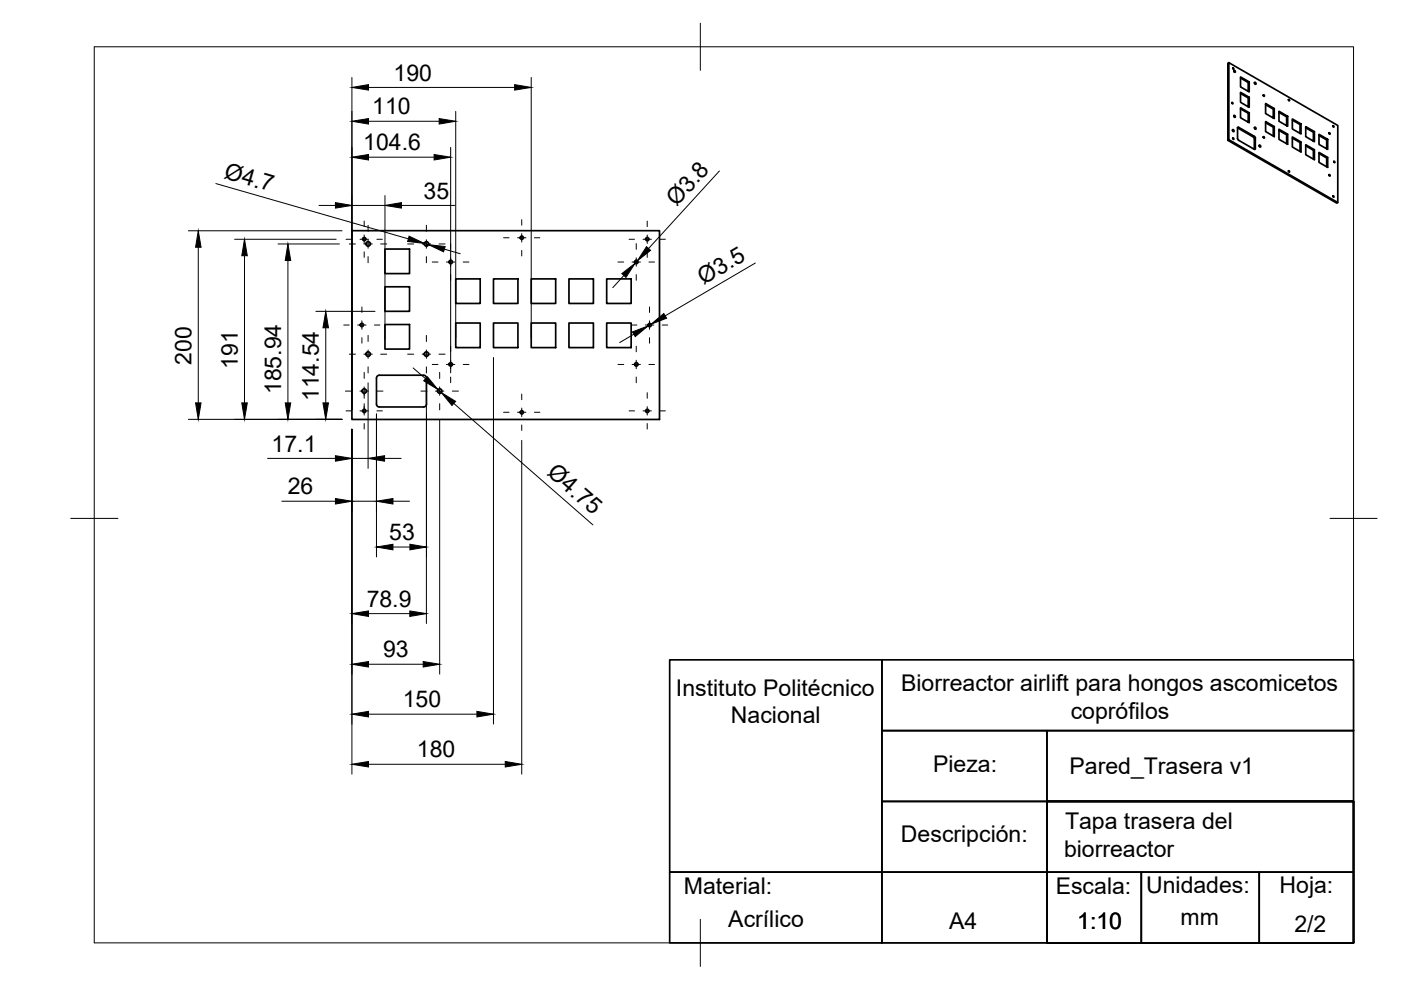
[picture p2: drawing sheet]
<svg xmlns="http://www.w3.org/2000/svg" width="297mm" height="210mm" viewBox="0 0 297 210" stroke-linecap="round" stroke-linejoin="round" font-family="sans-serif">
<!-- layer: Visible -->
<g fill="none" stroke="#000" stroke-width=".36">
<path d="M260.5 13.3l-.2 .1v16.4l.2-.2v-16.3l23.1 13.3v16.3l-.2 .2-23.1-13.3M261.4 14.4l.2 .3zM261.6 15.1l.1 .2M261.6 14.9l.3 .1v.3l-.3-.1zM263 19.8l1.6 1M263 16.5l1.6 1M264.9 17.4l-1.9-1.1v2.1l1.9 1.1v-2.1l-.3 .1v1.9M266 17.6l.1 .2M266 17.4l.3 .2v.3l-.3-.2zM260.5 29.6l23.1 13.3M261.2 21.7l.2 .3zM261.3 27.7l.1 .1"/>
<path d="M261.4 27.5l.2 .1v.3l-.2-.1zM261.4 29.2l.2 .4zM261.6 24.6l.1 .2M261.6 24.5l.3 .1v.3l-.3-.2zM262.4 27.1l.1 2.5 3.4 2.1M262.4 27.1l3.3 1.9M262.4 27.1l.2-.1 3.3 1.9 .3 .4M263 23.1l1.6 .9M264.9 20.6l-1.9-1v2.1l1.9 1.1v-2.2l-.3 .2v1.8M264.9 23.9l-1.9-1v2.1l1.9 1v-2.1l-.3 .1v1.9M265.7 29l.2 .4M265.9 29.4v2.3"/>
<path d="M266 27.2l.1 .1M266 27l.3 .1v.3l-.3-.1zM266.1 29.3v2.2M266.2 31.5l-.3 .1M267 30.9l.1 .2M267 30.8l.3 .1v.3l-.3-.2zM267.9 20.1l.2 .1-.1 .2-.1-.1zM267.9 29l.2 .1-.1 .2-.1-.1zM268.3 26l1.7 1 .2-.2v2.2l-1.9-1.1v-2.1l1.9 1M268.3 22.2l1.7 .9M270 27v1.8M270.2 23l-1.9-1.1v2.2l1.9 1v-2.1l-.2 .1v1.9"/>
<path d="M271.2 27.7l1.6 .9 .2-.1v2.1l-1.8-1.1v-2.1l1.8 1.1M271.2 23.8l1.6 1M272.8 28.6v1.9M273 24.7l-1.8-1.1v2.1l1.8 1.1v-2.1l-.2 .1v1.8M273.2 36.2l.2 .3zM273.2 21.1l.2 .3zM274 29.3l1.6 .9 .2-.1v2.1l-1.8-1v-2.2l1.8 1.1M274 25.5l1.6 .9M275.6 30.2v1.9M275.8 26.3l-1.8-1.1v2.1l1.8 1.1v-2.1l-.2 .1v1.9M276.8 30.9l1.7 1 .2-.2v2.2l-1.9-1.1v-2.1l1.9 1M276.8 27.1l1.7 .9"/>
<path d="M278.5 31.9v1.8M278.7 27.9l-1.9-1v2.1l1.9 1v-2.1l-.2 .1v1.9M279.7 32.5l1.6 1 .2-.1v2.1l-1.8-1.1v-2.1l1.8 1.1M279.7 28.7l1.6 1M281.3 33.5v1.9M281.5 29.5l-1.8-1v2.1l1.8 1.1v-2.2l-.2 .2v1.9M281.8 37l.2 .1v.2l-.2-.1zM281.8 28.1l.2 .1v.3l-.2-.1zM282.6 26.6l.2 .4zM282.8 34.2l.2 .3zM74.6 48.9h65.2v40h-65.2zM81.6 52.8h5.2v5.2h-5.2z"/>
<path d="M96.6 59.1h5.2v5.2h-5.2zM104.6 59.1h5.2v5.2h-5.2zM112.6 59.1h5.2v5.2h-5.2zM120.6 59.1h5.2v5.2h-5.2zM128.6 59.1h5.2v5.2h-5.2zM282.6 41.5l.2 .3zM81.6 60.8h5.2v5.2h-5.2zM81.6 68.8h5.2v5.2h-5.2zM89.8 79.6h-9.4a.6 .6 0 0 0-.6 .6M89.8 79.6a.6 .6 0 0 1 .6 .6M96.6 68.5h5.2v5.2h-5.2zM104.6 68.5h5.2v5.2h-5.2z"/>
<path d="M112.6 68.5h5.2v5.2h-5.2zM120.6 68.5h5.2v5.2h-5.2zM128.6 68.5h5.2v5.2h-5.2zM79.8 80.2v5.5a.6 .6 0 0 0 .6 .6h9.4M90.4 80.2v5.5a.6 .6 0 0 1-.6 .6"/>
<circle cx="77.2" cy="50.7" r=".35"/>
<circle cx="78.1" cy="51.7" r=".48"/>
<circle cx="90.4" cy="51.7" r=".48"/>
<circle cx="95.6" cy="55.5" r=".37"/>
<circle cx="110.6" cy="50.4" r=".35"/>
<circle cx="134.9" cy="55.5" r=".37"/>
<circle cx="137.2" cy="50.7" r=".35"/>
<circle cx="76.7" cy="68.9" r=".35"/>
<circle cx="78.1" cy="75.1" r=".48"/>
<circle cx="90.4" cy="75.1" r=".48"/>
<circle cx="95.6" cy="77.3" r=".37"/>
<circle cx="134.9" cy="77.3" r=".37"/>
<circle cx="137.7" cy="68.9" r=".35"/>
<circle cx="77.2" cy="87.1" r=".35"/>
<circle cx="77.2" cy="82.9" r=".48"/>
<circle cx="93.2" cy="82.9" r=".48"/>
<circle cx="110.6" cy="87.4" r=".35"/>
<circle cx="137.2" cy="87.1" r=".35"/>
</g>
<!-- layer: BORDER -->
<path d="M20 9.9h267v190h-267zM148.5 4.9v10M15 109.9h10M282 109.9h10M148.5 194.9v10" fill="none" stroke="#000" stroke-width=".21"/>
<!-- layer: TITLEBLOCK -->
<path d="M142 139.9h45v45h-45zM187 139.9h100v15h-100zM187 154.9h35v15h-35zM222 154.9h65v15h-65zM187 169.9h35v15h-35zM222 169.9h65v15h-65zM222 169.9v30h65v-30h-65h65v30h-65zM142 184.9h45v15h-45zM187 184.9h35v15h-35zM222 184.9h20v15h-20zM242 184.9h25v15h-25zM267 184.9h20v15h-20z" fill="none" stroke="#000" stroke-width=".36"/>
<!-- layer: Smart Centers -->
<g fill="none" stroke="#000" stroke-width=".21">
<path d="M73.4 50.7h1.1M74.1 51.7h1.3M76.3 50.7h1.8M77.2 51.7h1.7M77.2 46.9v1.1M77.2 49.8v1.8M77.2 53.4v1.2M78 47.8v1.3M78 50.8v1.8M78 54.4v1.3M79.9 50.7h1.2M80.7 51.7h1.3"/>
<path d="M86.4 51.7h1.3M89.5 51.7h1.8M90.4 47.8v1.3M90.4 50.8v1.8M90.4 54.4v1.3M91.7 55.6h1.2M93.1 51.7h1.3M94.6 55.6h1.8M95.5 51.7v1.2M95.5 54.7v1.7M95.5 58.2v1.2M98.2 55.6h1.2"/>
<path d="M106.8 50.4h1.1M109.7 50.4h1.8M110.6 46.6v1.1M110.6 49.5v1.8M110.6 53.1v1.2M113.3 50.4h1.2M131 55.6h1.2M133.4 50.7h1.1M134 55.6h1.8M134.9 51.7v1.2M134.9 54.7v1.7M134.9 58.2v1.2"/>
<path d="M136.3 50.7h1.8M137.2 46.9v1.1M137.2 49.8v1.8M137.2 53.4v1.2M137.6 55.6h1.2M139.9 50.7h1.2M72.9 68.9h1.1M74.1 75.1h1.3M75.8 68.9h1.8M76.7 65.1v1.1M76.7 68v1.8M76.7 71.6v1.2"/>
<path d="M77.2 75.1h1.7M77.2 78.9v1.3M78 71.1v1.3M78 74.2v1.8M78 77.8v1.3M79.4 68.9h1.2M80.7 75.1h1.3M86.4 75.1h1.3M89.5 75.1h1.8M90.4 71.1v1.3M90.4 74.2v1.8M90.4 77.8v1.3"/>
<path d="M91.7 77.3h1.2M93.1 75.1h1.3M93.2 78.9v1.3M94.6 77.3h1.8M95.5 73.4v1.2M95.5 76.4v1.8M95.5 79.9v1.2M98.2 77.3h1.2M131 77.3h1.2M133.9 68.9h1.1M134 77.3h1.8M134.9 73.4v1.2"/>
<path d="M134.9 76.4v1.8M134.9 79.9v1.2M136.8 68.9h1.8M137.6 77.3h1.2M137.7 65.1v1.1M137.7 68v1.8M137.7 71.6v1.2M140.4 68.9h1.2M73.2 82.9h1.3M73.4 87.1h1.1M76.3 87.1h1.8M76.3 82.9h1.8"/>
<path d="M77.2 82v2.4M77.2 85.6v2.4M77.2 89.8v1.2M79.9 87.1h1.2M79.9 82.9h1.3M89.2 82.9h1.3M92.3 82.9h1.8M93.2 82v1.8M93.2 85.6v1.3M95.9 82.9h1.3M106.8 87.4h1.1M109.7 87.4h1.8"/>
<path d="M110.6 83.6v1.1M110.6 86.5v1.8M110.6 90.1v1.2M113.3 87.4h1.2M133.4 87.1h1.1M136.3 87.1h1.8M137.2 83.3v1.1M137.2 86.2v1.8M137.2 89.8v1.2M139.9 87.1h1.2"/>
</g>
<!-- layer: FD_Dimensions -->
<g fill="none" stroke="#000" stroke-width=".21">
<path d="M74.6 16.4v70.4M78.1 18.5h31M112.6 16.4v55.2M45.8 38.9l40.8 11.7M78.1 25.7h15M78.1 33.3h13.9M95.5 31.2v47.9M96.6 23.6v48M152.5 36.3l-15 16.4M39.9 48.9h32.6M42 52.4v33M49.7 50.7h21.6"/>
<path d="M51.8 54.2v31.2M58.9 51.7h13.1M61 55.2v30.2M67.6 43.6h3.5M74.6 43.6h7M81.6 41.5v30.4M85.1 43.6h11.4M89.9 51.6l.9 .3M94.2 52.8l3.4 1M132.3 58.4l-2.4 2.6M135.1 55.3l-.5 .5M160.1 55.8l-19.1 11.2"/>
<path d="M67 66h12.5M69.1 69.5v15.9M87.6 78l2.6 2.3M104.6 75.8v77.7M134.4 70.9l-3 1.7M138 68.7l-.6 .4M39.9 88.9h32.6M56.7 97.2h14.4M74.6 91v73.1M74.6 97.2h3.4M78 81.2v18.1M79.8 87.8v30.3"/>
<path d="M81.5 97.2h3.5M90.4 81.2v51M92.9 82.6l.7 .6M93.2 89v53.9M96.2 85.5l29.5 25.8M110.6 93.4v70.7M59.8 106.3h11.3M74.6 106.3h5.2M83.3 106.3h3.5M83.3 116h3.6M78.1 130.1h8.8M78.1 151.4h23"/>
<path d="M78.1 140.8h11.6M78.1 162h29"/>
</g>
<g fill="#000" stroke="#000" stroke-width=".21">
<path d="M74.6 18.5l3.5-.6v1.2zM109.1 17.9l3.5 .6-3.5 .6zM74.6 25.7l3.5-.6v1.2zM74.6 33.3l3.5-.5v1.1zM92 32.8l3.5 .5-3.5 .6zM93.1 25.1l3.5 .6-3.5 .6zM42 48.9l.6 3.5h-1.1zM51.8 50.7l.6 3.5h-1.1zM61 51.7l.6 3.5h-1.1zM71.1 43l3.5 .6-3.5 .5zM81.6 43.6l3.5-.6v1.1zM86.7 50.1l3.2 1.5-3.5-.4z"/>
<path d="M90.8 51.9l3.6 .4-.4 1.1zM131.8 58l2.8-2.2-1.9 3zM137.1 52.3l.8 .8-2.8 2.2zM69.1 66l.5 3.5h-1.1zM90.6 79.9l2.3 2.7-3.1-1.9zM134.1 70.4l3.3-1.3-2.7 2.3zM138 68.7l2.7-2.2 .6 1zM41.5 85.4h1.1l-.6 3.5zM51.3 85.4h1.1l-.6 3.5zM60.5 85.4h1.1l-.6 3.5zM68.5 85.4h1.1l-.5 3.5zM71.1 96.6l3.5 .6-3.5 .6z"/>
<path d="M78 97.2l3.5-.6v1.2zM93.6 83.2l3 1.9-.8 .9zM71.1 105.7l3.5 .6-3.5 .6zM79.8 106.3l3.5-.6v1.2zM79.8 116l3.5-.6v1.2zM86.9 115.4l3.5 .6-3.5 .6zM74.6 130.1l3.5-.6v1.2zM86.9 129.5l3.5 .6-3.5 .6zM74.6 151.4l3.5-.6v1.2zM74.6 140.8l3.5-.5v1.1zM89.7 140.3l3.5 .5-3.5 .6zM101.1 150.8l3.5 .6-3.5 .6z"/>
<path d="M74.6 162l3.5-.5v1.1zM107.1 161.5l3.5 .5-3.5 .6z"/>
</g>
<g font-size="4.9">
<text x="83.5" y="17.1">190</text>
<text x="78.9" y="24.2">110</text>
<text x="77" y="31.9">104.6</text>
<text x="47.3" y="37.8" transform="rotate(16 47.3 37.8)">Ø4.7</text>
<text x="89.8" y="42.1">35</text>
<text x="143.4" y="43.9" transform="rotate(-48 143.4 43.9)">Ø3.8</text>
<text x="149.2" y="60.4" transform="rotate(-30 149.2 60.4)">Ø3.5</text>
<text x="40.6" y="77.4" transform="rotate(-90 40.6 77.4)">200</text>
<text x="50.4" y="78.2" transform="rotate(-90 50.4 78.2)">191</text>
<text x="59.6" y="83.6" transform="rotate(-90 59.6 83.6)">185.94</text>
<text x="67.6" y="85.1" transform="rotate(-90 67.6 85.1)">114.54</text>
<text x="57.6" y="95.8">17.1</text>
<text x="115.8" y="100.6" transform="rotate(41 115.8 100.6)">Ø4.75</text>
<text x="61" y="104.8">26</text>
<text x="82.5" y="114.5">53</text>
<text x="77.7" y="128.6">78.9</text>
<text x="81.2" y="139.4">93</text>
<text x="85.4" y="150">150</text>
<text x="143.3" y="147.5">Instituto Politécnico</text>
<text x="191.1" y="146.5">Biorreactor airlift para hongos ascomicetos</text>
<text x="155" y="153.3">Nacional</text>
<text x="227" y="152.4">coprófilos</text>
<text x="88.4" y="160.6">180</text>
<text x="197.8" y="163.8">Pieza:</text>
<text x="226.8" y="164.1">Pared_Trasera v1</text>
<text x="191" y="178.5">Descripción:</text>
<text x="225.8" y="175.9">Tapa trasera del</text>
<text x="225.6" y="181.7">biorreactor</text>
<text x="145" y="189.5">Material:</text>
<text x="223.8" y="189.5">Escala:</text>
<text x="243" y="189.4">Unidades:</text>
<text x="271.3" y="189.4">Hoja:</text>
<text x="154.4" y="196.5">Acrílico</text>
<text x="201.2" y="197">A4</text>
<text x="228.4" y="196.9">1:10</text>
<text x="250.3" y="196.1">mm</text>
<text x="274.4" y="197.6">2/2</text>
</g>
</svg>
